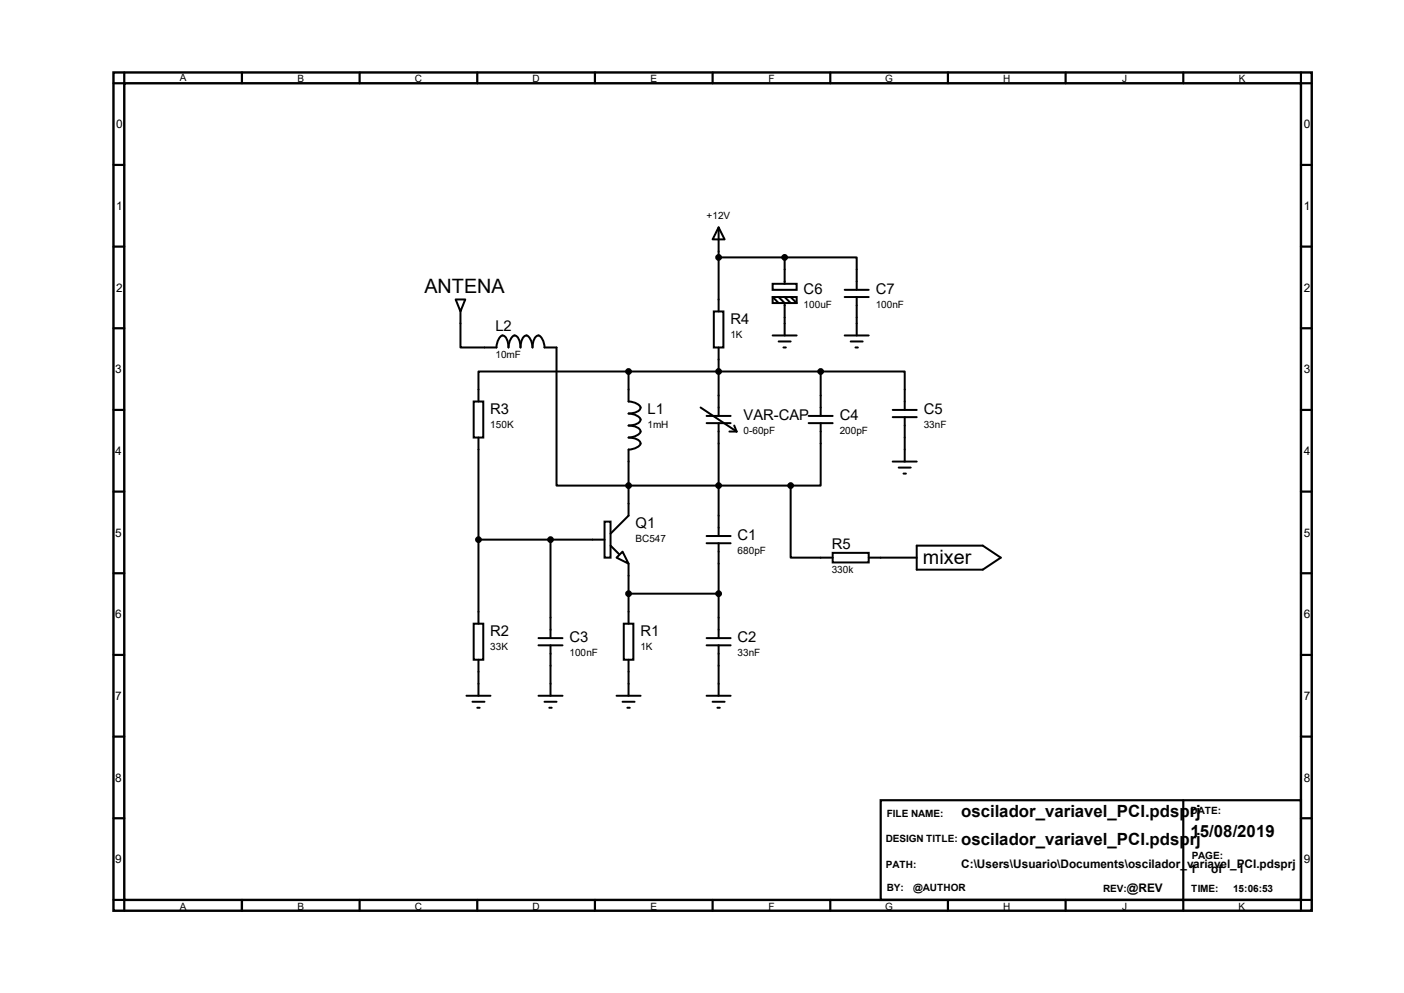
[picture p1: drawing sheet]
<svg xmlns="http://www.w3.org/2000/svg" width="297mm" height="210mm" viewBox="0 0 297 210" stroke-linecap="round" stroke-linejoin="round" font-family="sans-serif">
<path d="M24 15.3h253.5v177.3h-253.5zM26.3 17.6h248.9v172.7h-248.9z" fill="none" stroke="#000" stroke-width=".51"/>
<g fill="none" stroke="#000" stroke-width=".47">
<path d="M26.3 15.3v2.3h-2.3M51.2 15.3v2.3M76.1 15.3v2.3M101 15.3v2.3M125.9 15.3v2.3M150.7 15.3v2.3M175.6 15.3v2.3M200.5 15.3v2.3M225.4 15.3v2.3M250.3 15.3v2.3M275.2 15.3v2.3h2.3M24 34.9h2.3"/>
<path d="M275.2 34.9h2.3M24 52.2h2.3M275.2 52.2h2.3M24 69.4h2.3M275.2 69.4h2.3M24 86.7h2.3M275.2 86.7h2.3M24 104h2.3M275.2 104h2.3M24 121.2h2.3M24 138.5h2.3M275.2 121.2h2.3"/>
<path d="M275.2 138.5h2.3M24 155.8h2.3M275.2 155.8h2.3M24 173.1h2.3M186.3 169.2h88.9v21.1h-88.9zM250.3 169.2v23.4M275.2 173.1h2.3M24 190.3h2.3v2.3M51.2 190.3v2.3M76.1 190.3v2.3M101 190.3v2.3M125.9 190.3v2.3"/>
<path d="M150.7 190.3v2.3M175.6 190.3v2.3M200.5 190.3v2.3M225.4 190.3v2.3M277.5 190.3h-2.3v2.3"/>
</g>
<g fill="none" stroke="#000" stroke-width=".42">
<path d="M152 48.1l1.3 2.5h-2.6zM152 48.1v17.8M152 54.4h14M166 54.4h15.2v6.9M166 54.4v5.6M96.4 63.3h2l-1 2.6zM97.4 65.9v7.6h7.6a2.69 2.69 0 0 1 1.3-2.5 2.31 2.31 0 0 1 1.3 2.5 2.69 2.69 0 0 1 1.2-2.5 2.31 2.31 0 0 1 1.3 2.5 2.31 2.31 0 0 1 1.3-2.5 2.69 2.69 0 0 1 1.2 2.5 2.31 2.31 0 0 1 1.3-2.5 2.69 2.69 0 0 1 1.3 2.5h2.5v29.2h49.6M133 78.6h-31.8v6.3M133 78.6v6.3a2.69 2.69 0 0 1 2.5 1.3 2.31 2.31 0 0 1-2.5 1.3 2.69 2.69 0 0 1 2.5 1.2 2.31 2.31 0 0 1-2.5 1.3 2.31 2.31 0 0 1 2.5 1.3 2.69 2.69 0 0 1-2.5 1.2 2.31 2.31 0 0 1 2.5 1.3 2.69 2.69 0 0 1-2.5 1.3v14l-3.8 3.8M133 78.6h40.6M151 65.9h2v7.6h-2zM152 73.5v14.5"/>
<path d="M163.4 60h5.1v1.3h-5.1zM163.4 62.8h5.1v1.3h-5.1zM163.4 62.8l1.3 1.3M163.4 71h5.1M164.7 62.8l1.3 1.3v6.9M164.7 72.2h2.6M165.7 73.5h.5M166 62.8l1.3 1.3M167.3 62.8l1.2 1.3M173.6 78.6h17.8v8.1M173.6 78.6v9.4M178.7 62.8h5.1"/>
<path d="M178.7 61.3h5.1M178.7 71h5.1M180 72.2h2.5M181 73.5h.5M181.2 62.8v8.2M100.2 84.9h2v7.6h-2zM101.2 92.5v39.4M148.2 86.2l7.6 5.1M149.5 89.5h5.1M149.5 88h5.1M152 89.5v23.9M154.3 91.3h1.5"/>
<path d="M155.3 90l.5 1.3M171.1 89.5h5M171.1 88h5M173.6 89.5v13.2h-6.3M188.8 88.2h5.1M188.8 86.7h5.1M188.8 97.6h5.1M190.1 98.9h2.6M191.4 88.2v9.4M101.2 114.1h26.7M116.5 114.1v20.9M127.9 110.3h1.3v7.6h-1.3z"/>
<path d="M129.2 115.4l1.7 1.8M130.4 117.9l1.3-1.2 1.3 2.5zM133 119.2v12.7M149.5 114.9h5.1M149.5 113.4h5.1M152 114.9v20.1M167.3 102.7v15.2h8.8M176.1 116.9h7.7v2.1h-7.7zM183.8 117.9h10.1M191.1 100.2h.5M193.9 115.4h14l3.8 2.5-3.8 2.6h-14zM100.2 131.9h2v7.6h-2z"/>
<path d="M101.2 139.5v7.7M113.9 136.5h5.1M113.9 135h5.1M116.5 136.5v10.7M132 131.9h2v7.6h-2zM133 139.5v7.7M133 125.6h19M149.5 136.5h5.1M149.5 135h5.1M152 136.5v10.7M98.7 147.2h5.1M99.9 148.4h2.6"/>
<path d="M101 149.7h.5M113.9 147.2h5.1M115.2 148.4h2.5M116.2 149.7h.5M130.4 147.2h5.1M131.7 148.4h2.5M132.7 149.7h.5M149.5 147.2h5.1M150.7 148.4h2.6M151.8 149.7h.5"/>
</g>
<g fill="#000" stroke="#000" stroke-width=".42">
<circle cx="152" cy="54.4" r=".51"/>
<circle cx="166" cy="54.4" r=".51"/>
<circle cx="133" cy="78.6" r=".51"/>
<circle cx="152" cy="78.6" r=".51"/>
<circle cx="173.6" cy="78.6" r=".51"/>
<circle cx="101.2" cy="114.1" r=".51"/>
<circle cx="116.5" cy="114.1" r=".51"/>
<circle cx="133" cy="102.7" r=".51"/>
<circle cx="152" cy="102.7" r=".51"/>
<circle cx="167.3" cy="102.7" r=".51"/>
<circle cx="133" cy="125.6" r=".51"/>
<circle cx="152" cy="125.6" r=".51"/>
</g>
<g font-size="4.2">
<text x="89.8" y="62.1">ANTENA</text>
<text x="195.2" y="119.2">mixer</text>
</g>
<g font-size="3.6">
<text x="203.3" y="172.9">oscilador_variavel_PCI.pdsprj</text>
<text x="203.3" y="178.7">oscilador_variavel_PCI.pdsprj</text>
<text x="251.8" y="177">15/08/2019</text>
</g>
<g font-size="3.1">
<text x="170" y="62.1">C6</text>
<text x="185.3" y="62.1">C7</text>
<text x="104.8" y="70.1">L2</text>
<text x="154.5" y="68.5">R4</text>
<text x="103.7" y="87.5">R3</text>
<text x="137" y="87.5">L1</text>
<text x="157.3" y="88.8">VAR-CAP</text>
<text x="177.6" y="88.8">C4</text>
<text x="195.4" y="87.5">C5</text>
<text x="134.5" y="111.7">Q1</text>
<text x="156" y="114.2">C1</text>
<text x="175.9" y="116">R5</text>
<text x="103.7" y="134.5">R2</text>
<text x="120.5" y="135.8">C3</text>
<text x="135.5" y="134.5">R1</text>
<text x="156" y="135.8">C2</text>
</g>
<g font-size="2.5">
<text x="24.6" y="27.1">0</text>
<text x="275.8" y="27.1">0</text>
<text x="24.6" y="44.4">1</text>
<text x="275.8" y="44.4">1</text>
<text x="24.6" y="61.7">2</text>
<text x="275.8" y="61.7">2</text>
<text x="24.3" y="79">3</text>
<text x="275.8" y="79">3</text>
<text x="24.3" y="96.2">4</text>
<text x="275.8" y="96.2">4</text>
<text x="24.3" y="113.5">5</text>
<text x="275.8" y="113.5">5</text>
<text x="24.3" y="130.8">6</text>
<text x="275.8" y="130.8">6</text>
<text x="24.3" y="148">7</text>
<text x="275.8" y="148">7</text>
<text x="24.3" y="165.3">8</text>
<text x="275.8" y="165.3">8</text>
<text x="24.3" y="182.6">9</text>
<text x="203.3" y="183.6">C:\Users\Usuario\Documents\oscilador_variavel_PCI.pdsprj</text>
<text x="251.7" y="184.7">1</text>
<text x="256.2" y="184.7">of</text>
<text x="261.8" y="184.7">1</text>
<text x="275.8" y="182.6">9</text>
<text x="238.4" y="188.7">@REV</text>
</g>
<g font-size="2.1">
<text x="38" y="17.1">A</text>
<text x="62.9" y="17.4">B</text>
<text x="87.8" y="17.4">C</text>
<text x="112.6" y="17.4">D</text>
<text x="137.6" y="17.4">E</text>
<text x="162.6" y="17.4">F</text>
<text x="187.3" y="17.4">G</text>
<text x="212.2" y="17.4">H</text>
<text x="237.4" y="17.4">J</text>
<text x="262" y="17.4">K</text>
<text x="149.5" y="46.3">+12V</text>
<text x="170" y="65.1">100uF</text>
<text x="185.3" y="65.1">100nF</text>
<text x="154.5" y="71.4">1K</text>
<text x="104.8" y="75.6">10mF</text>
<text x="103.7" y="90.5">150K</text>
<text x="137" y="90.5">1mH</text>
<text x="157.3" y="91.7">0-60pF</text>
<text x="177.6" y="91.7">200pF</text>
<text x="195.4" y="90.5">33nF</text>
<text x="134.5" y="114.6">BC547</text>
<text x="156" y="117.1">680pF</text>
<text x="175.9" y="121.1">330k</text>
<text x="103.7" y="137.5">33K</text>
<text x="135.5" y="137.5">1K</text>
<text x="120.5" y="138.7">100nF</text>
<text x="156" y="138.7">33nF</text>
<text x="187.6" y="172.7">FILE NAME:</text>
<text x="251.8" y="172.2">DATE:</text>
<text x="187.4" y="178.2">DESIGN TITLE:</text>
<text x="187.4" y="183.5">PATH:</text>
<text x="252.1" y="181.6">PAGE:</text>
<text x="187.6" y="188.5">BY:</text>
<text x="193.2" y="188.5">@AUTHOR</text>
<text x="233.3" y="188.6">REV:</text>
<text x="252" y="188.6">TIME:</text>
<text x="260.9" y="188.6">15:06:53</text>
<text x="38" y="192.4">A</text>
<text x="62.9" y="192.4">B</text>
<text x="87.8" y="192.4">C</text>
<text x="112.6" y="192.4">D</text>
<text x="137.6" y="192.4">E</text>
<text x="162.6" y="192.4">F</text>
<text x="187.3" y="192.4">G</text>
<text x="212.2" y="192.4">H</text>
<text x="237.4" y="192.4">J</text>
<text x="262" y="192.4">K</text>
</g>
</svg>
